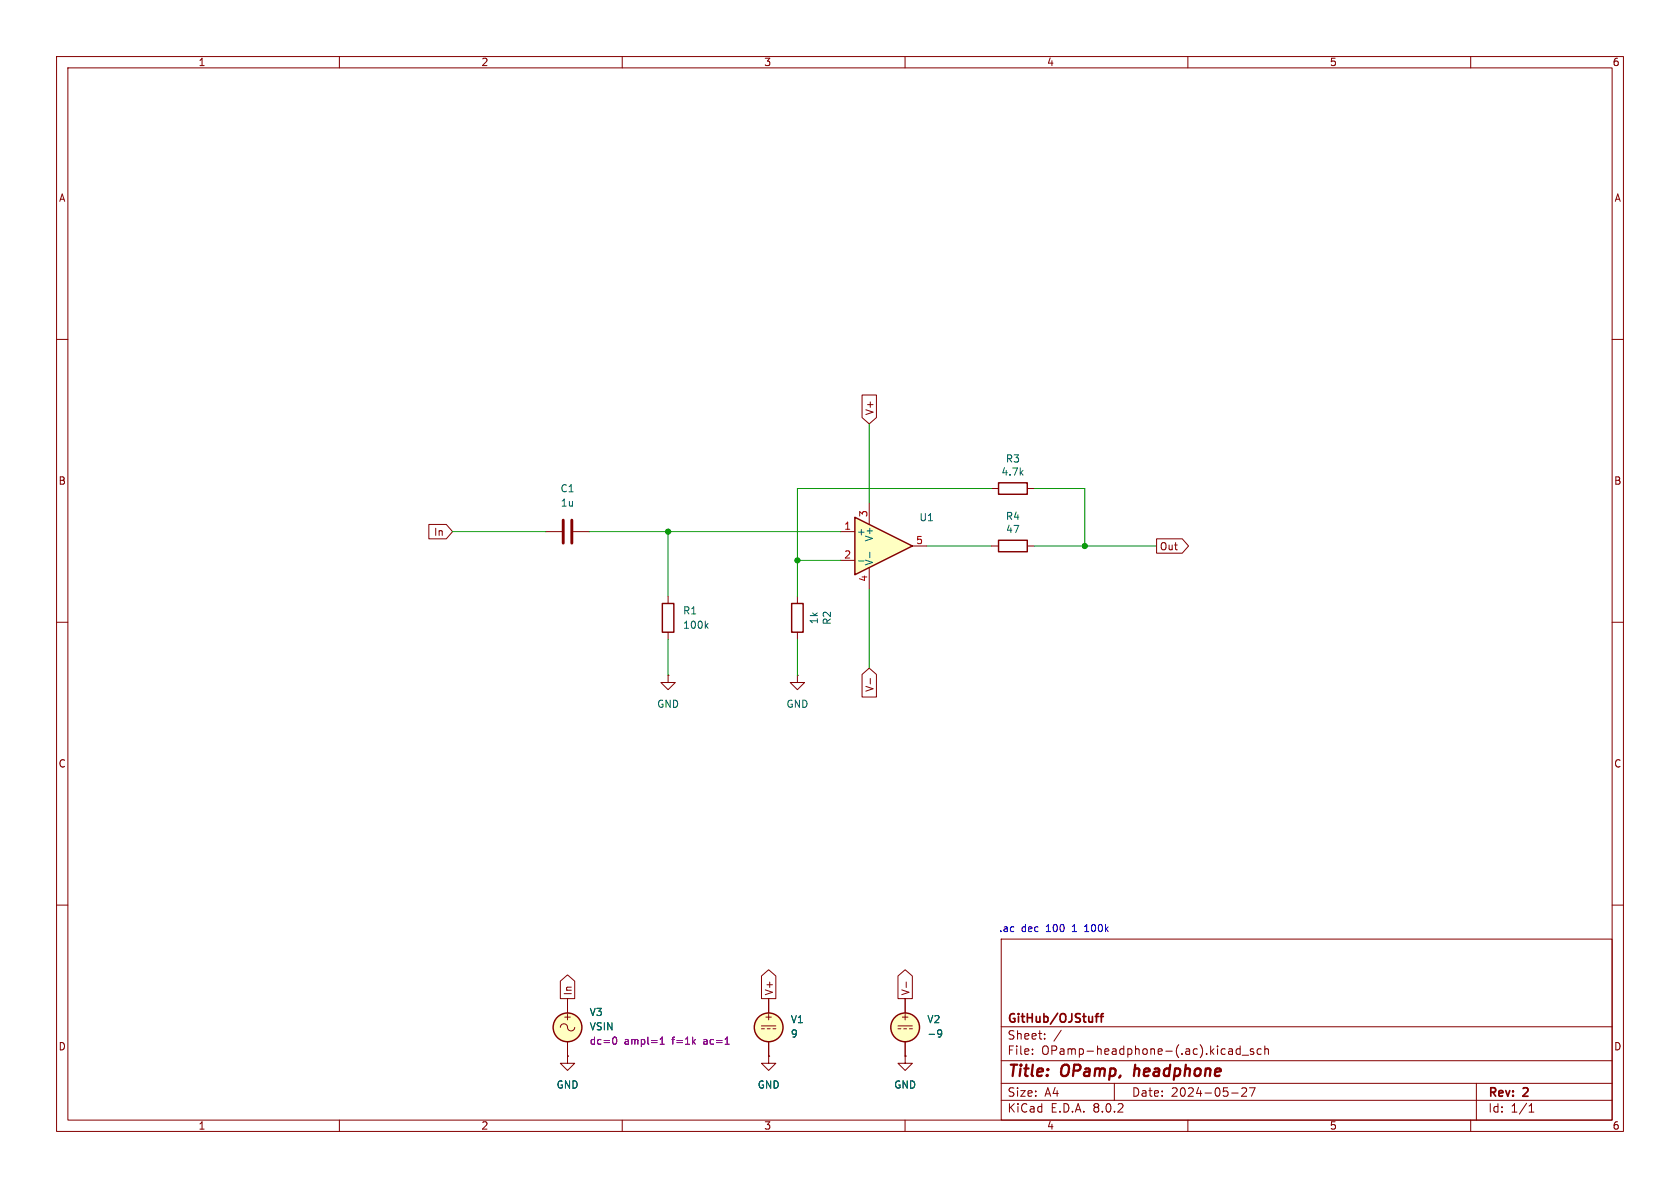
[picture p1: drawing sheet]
<svg xmlns="http://www.w3.org/2000/svg" width="297mm" height="210mm" viewBox="0 0 297 210" stroke-linecap="round" stroke-linejoin="round" font-family="sans-serif">
<g fill="none" stroke="#840000" stroke-width=".18">
<path d="M10 10h277v190h-277zM12 12h273v186h-273zM60 10v2M110 10v2M160 10v2M210 10v2M260 10v2M10 60h2M285 60h2M96.5 94h2.8M101.3 94h2.8M10 110h2"/>
<path d="M118.1 105.4v1.3M118.1 111.8v1.2M141 119.4v1.3h1.2l-1.2 1.2-1.3-1.2h1.3M141 119.4h.1M141 105.4v1.3M141 111.8v1.2M285 110h2M10 160h2M285 160h2M160 176.5v2.6M177 166h108v32h-108zM60 198v2"/>
<path d="M110 198v2M135.9 186.7v1.3h1.3l-1.3 1.2-1.3-1.2h1.3M135.9 186.7h.1M158.7 181.4h2.6M158.7 181.9h.6M159.8 181.9h.5M160 198v2M160 186.7v1.3h1.3l-1.3 1.2-1.3-1.2h1.3M160 186.7h.1M160 184.2v2.5M160.8 181.9h.5M177 194.5h108"/>
<path d="M177 191.5h108M177 187.5h108M177 181.5h108M182.5 186.3v.1M182.5 185.5v.1M184.7 183.6v.1M184.7 182.8v.1M187.6 182.1l-1.3 2M197 191.5v3M210 198v2M217.4 185.4l.4 .1 .1 .9M217.7 193.2h1.2"/>
<path d="M217.9 186.3l-.5 .1M217.9 185.8h-.5M219.2 185.5l-.4-.1-.3 .3v.4l.2 .2h.5M219.2 184.9v1.5M219.5 192.4l.6-.1 .2 .1 .1 .3-.9 1.1h.9M219.6 186.5h1.1M220.9 192.3h1l-.7 1.5M221.6 185.5l-.4-.1-.2 .2 .1 .2 .5 .2v.3h-.6M223 185.5l-.5-.1-.3 .3v.4l.2 .2h.6M223.6 185.5l.2-.1 .4 .1v.9M223.6 184.9v1.5M260 198v2"/>
<path d="M261 191.5v6.5M270.3 196.6h.9M270.3 195.5l.4-.4v1.5"/>
</g>
<path d="M200.7 188.2l-.3 2" fill="none" stroke="#840000" stroke-width=".4"/>
<path d="M193.6 179.7h.6M194.2 179.2l-.4 .2v1.3M194.5 179.7h.6M195.1 179.2l-.4 .2v1.3" fill="none" stroke="#840000" stroke-width=".3"/>
<path d="M99.6 91.9v4.1M101.1 91.9v4.1" fill="none" stroke="#840000" stroke-width=".51"/>
<circle cx="160" cy="181.6" r="2.54" fill="#ffffc2" stroke="#ffffc2" stroke-width=".18"/>
<g fill="none" stroke="#840000" stroke-width=".25">
<path d="M117.1 106.7h2v5.1h-2zM140 106.7h2v5.1h-2z"/>
<circle cx="160" cy="181.6" r="2.54"/>
</g>
<path d="M124.8 110.6l.4 .5M125.2 110.2l-.5 .5M165.9 182.1h.3l.2 .1a.84 .84 0 0 1-.3 1.1h-.2M166.5 182.6l-.3 .2h-.3" fill="none" stroke="#006464" stroke-width=".18"/>
<path d="M151.1 91.4l10.2 5.1-10.2 5.1z" fill="#ffffc2"/>
<g fill="none" stroke="#840000" stroke-width=".25">
<path d="M151.1 91.4l10.2 5.1-10.2 5.1zM176.5 85.3h5.1v2.1h-5.1zM176.5 95.5h5.1v2h-5.1z"/>
<circle cx="100.3" cy="181.6" r="2.54"/>
<circle cx="135.9" cy="181.6" r="2.54"/>
</g>
<g fill="none" stroke="#840000" stroke-width=".18">
<path d="M152.4 69.8h2.5v4l-1.2 1.1-1.3-1.1zM75.8 92.7h3.1l1.1 1.3-1.1 1.3h-3.1zM148.6 94h2.5M148.6 99.1h2.5M153.7 88.9v3.8M161.3 96.5h2.5M175.3 96.5h1.2M175.3 86.4h1.2M181.6 96.5h1.3M181.6 86.4h1.3M204.5 95.2h4.5l1.1 1.3-1.1 1.3h-4.5zM118.1 119.4v1.3h1.3l-1.3 1.2-1.3-1.2h1.3"/>
<path d="M118.1 119.4h.1M152.4 119.2l1.3-1.1 1.2 1.1v4h-2.5zM153.7 100.3v3.8M153.9 119.9v1M99.1 173.4l1.2-1.1 1.3 1.1v3.1h-2.5zM100.3 176.5v2.6M134.6 172.5l1.3-1.1 1.3 1.1v4h-2.6zM135.9 176.5v2.6M158.7 172.5l1.3-1.1 1.3 1.1v4h-2.6zM160 176.5v2.6M160.2 173.6v1M99.1 181.6a.67 .67 0 0 1 .7-.6 .67 .67 0 0 1 .6 .8 .64 .64 0 0 0 .7 .4 .64 .64 0 0 0 .5-.6"/>
<path d="M100.3 186.7v1.3h1.3l-1.3 1.2-1.2-1.2h1.2M100.3 186.7h.1M100.3 184.2v2.5M134.6 181.4h2.6M134.6 181.9h.5M135.6 181.9h.5M135.9 186.7h.1M135.9 184.2v2.5M136.7 181.9h.5M160 186.7h.1M160 184.2v2.5"/>
</g>
<path d="M151.8 99.2h1M153.8 97.6v1M165.9 182.1h.3l.2 .1a.84 .84 0 0 1-.3 1.1h-.2M166.5 182.6l-.3 .2h-.3" fill="none" stroke="#006464" stroke-width=".18"/>
<g fill="#ffffc2" stroke="#ffffc2" stroke-width=".18">
<circle cx="100.3" cy="181.6" r="2.54"/>
<circle cx="135.9" cy="181.6" r="2.54"/>
</g>
<path d="M108.5 183.4l.1-.1a.68 .68 0 0 1 .4 .7 .68 .68 0 0 1-.4 .6l-.1-.1M116.7 184.6h.7M116.7 183.7l.4-.4v1.3M128.2 184.6h.7" fill="none" stroke="#840084" stroke-width=".18"/>
<path d="M191.7 164.7h.8M191.9 163.7l-.2 .1" fill="none" stroke="#0000c2" stroke-width=".18"/>
<path d="M153.7 74.9v14M80 94h16.5M104.1 94h44.5M118.1 94v11.4M141 99.1h7.6M163.8 96.5h11.5M175.3 86.4h-34.3v19M182.9 96.5h21.6M182.9 86.4h8.9v10.1M118.1 113v6.4M141 113v6.4M153.7 104.1v14" fill="none" stroke="#009600" stroke-width=".18"/>
<g fill="#009600" stroke="#009600" stroke-width=".18">
<circle cx="118.1" cy="94" r=".46"/>
<circle cx="141" cy="99.1" r=".46"/>
<circle cx="191.8" cy="96.5" r=".46"/>
</g>
<g font-size="2.8" fill="#840000">
<text x="178" y="190.9">Title:</text>
<text x="187.7" y="190.9">OPamp,</text>
<text x="201.3" y="190.9">headphone</text>
</g>
<g font-size="2.1" fill="#840000">
<text x="178" y="184">Sheet:</text>
<text x="178" y="181.2">GitHub/OJStuff</text>
<text x="178" y="186.7">File:</text>
<text x="184.1" y="186.7">OPamp-headphone-(.ac).kicad_sch</text>
<text x="178" y="196.9">KiCad</text>
<text x="178" y="194.1">Size:</text>
<text x="184.7" y="194.1">A4</text>
<text x="185.7" y="196.9">E.D.A.</text>
<text x="193.3" y="196.9">8.0.2</text>
<text x="200" y="194.1">Date:</text>
<text x="207" y="194.1">2024-05-27</text>
<text x="263" y="194.3">Rev:</text>
<text x="263" y="196.9">Id:</text>
<text x="267.1" y="196.9">1/1</text>
<text x="269.4" y="194.3">2</text>
</g>
<g font-size="1.8" fill="#840000">
<text x="35" y="11.9">1</text>
<text x="85" y="11.9">2</text>
<text x="135" y="11.9">3</text>
<text x="185" y="11.9">4</text>
<text x="235" y="11.9">5</text>
<text x="285" y="11.9">6</text>
<text x="10.3" y="35.9">A</text>
<text x="285.3" y="35.9">A</text>
<text x="154.6" y="73.5" transform="rotate(-90 154.6 73.5)">V+</text>
<text x="10.3" y="85.9">B</text>
<text x="285.3" y="85.9">B</text>
<text x="76.6" y="94.9">In</text>
<text x="204.9" y="97.5">Out</text>
<text x="154.6" y="122.4" transform="rotate(-90 154.6 122.4)">V-</text>
<text x="10.3" y="135.9">C</text>
<text x="285.3" y="135.9">C</text>
<text x="101.3" y="176.1" transform="rotate(-90 101.3 176.1)">In</text>
<text x="136.8" y="176.1" transform="rotate(-90 136.8 176.1)">V+</text>
<text x="161" y="176.1" transform="rotate(-90 161 176.1)">V-</text>
<text x="10.3" y="185.9">D</text>
<text x="99.4" y="180.6">+</text>
<text x="135" y="180.6">+</text>
<text x="159.1" y="180.6">+</text>
<text x="285.3" y="185.9">D</text>
<text x="35" y="199.9">1</text>
<text x="85" y="199.9">2</text>
<text x="135" y="199.9">3</text>
<text x="185" y="199.9">4</text>
<text x="235" y="199.9">5</text>
<text x="285" y="199.9">6</text>
</g>
<g font-size="1.8" fill="#006464">
<text x="177.7" y="82">R3</text>
<text x="99" y="87.2">C1</text>
<text x="99" y="89.8">1u</text>
<text x="176.9" y="84.3">4.7k</text>
<text x="151.4" y="94.8">+</text>
<text x="154.5" y="95.8" transform="rotate(-90 154.5 95.8)">V+</text>
<text x="162.5" y="92.3">U1</text>
<text x="177.7" y="92.1">R4</text>
<text x="177.8" y="94.4">47</text>
<text x="154.5" y="100.1" transform="rotate(-90 154.5 100.1)">V-</text>
<text x="120.7" y="108.8">R1</text>
<text x="120.7" y="111.4">100k</text>
<text x="144.8" y="110.4" transform="rotate(-90 144.8 110.4)">1k</text>
<text x="147.1" y="110.6" transform="rotate(-90 147.1 110.6)">R2</text>
<text x="116.1" y="125.3">GND</text>
<text x="138.9" y="125.3">GND</text>
<text x="104.1" y="179.8">V3</text>
<text x="104.1" y="182.3">VSIN</text>
<text x="139.7" y="181.1">V1</text>
<text x="139.7" y="183.6">9</text>
<text x="163.8" y="181.1">V2</text>
<text x="163.8" y="183.6">-9</text>
<text x="98.3" y="192.6">GND</text>
<text x="133.9" y="192.6">GND</text>
<text x="158" y="192.6">GND</text>
</g>
<g font-size="1.8" fill="#a90000">
<text x="149.2" y="93.7">1</text>
<text x="153.4" y="91.5" transform="rotate(-90 153.4 91.5)">3</text>
<text x="149.2" y="98.8">2</text>
<text x="161.9" y="96.3">5</text>
<text x="153.4" y="102.9" transform="rotate(-90 153.4 102.9)">4</text>
</g>
<g font-size="1.8" fill="#0000c2">
<text x="176.5" y="164.9">.ac</text>
<text x="180.5" y="164.9">dec</text>
<text x="185" y="164.9">100</text>
<text x="189.8" y="164.9">1</text>
<text x="192.2" y="164.9">100k</text>
</g>
<g font-size="1.8" fill="#840084">
<text x="104.1" y="184.9">dc=0</text>
<text x="110.3" y="184.9">ampl=1</text>
<text x="118.9" y="184.9">f=1k</text>
<text x="124.7" y="184.9">ac=1</text>
</g>
</svg>
